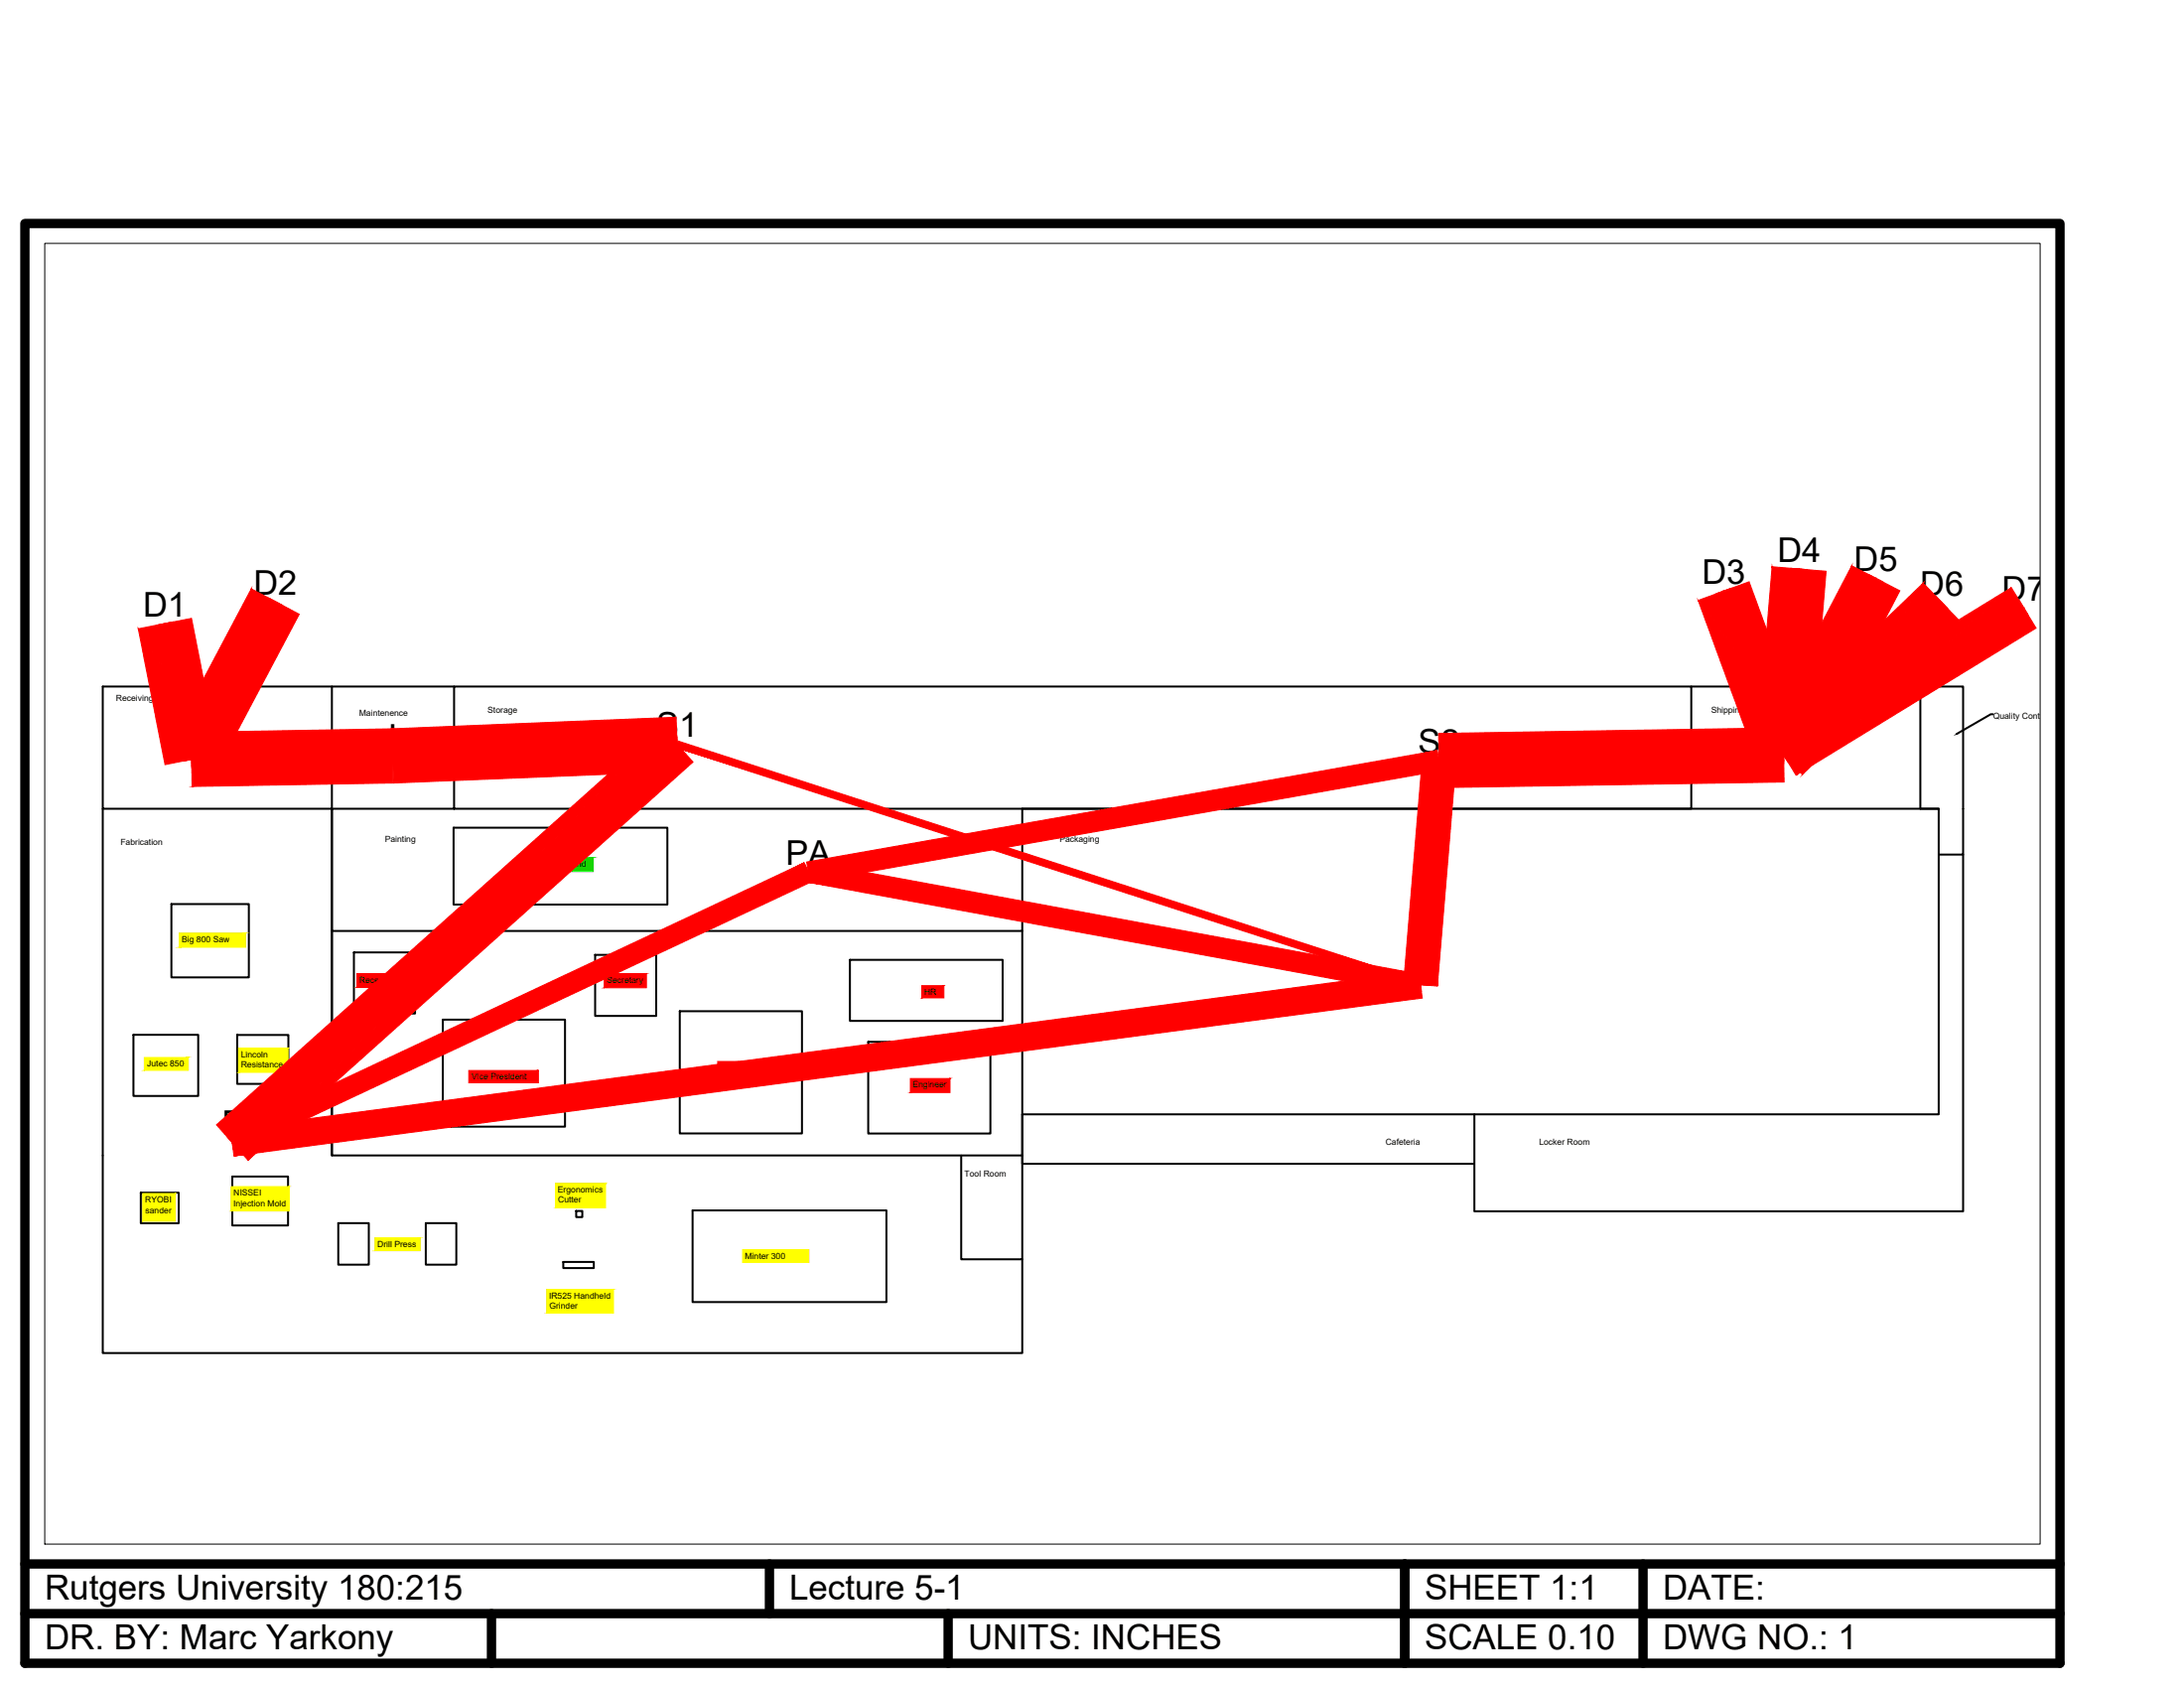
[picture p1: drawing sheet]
<svg xmlns="http://www.w3.org/2000/svg" width="279mm" height="216mm" viewBox="0 0 279 216" stroke-linecap="round" stroke-linejoin="round" font-family="sans-serif">
<!-- layer: View Port -->
<g fill="none" stroke="#000" stroke-width=".25">
<path d="M42.5 87.8v15.6h-29.4v-15.6h45M216.4 87.8h29.3v15.6h2.3M245.7 87.8h5.4v21.5h-3.1M255 91.4h-.3l-4.4 2.5M13.1 103.4v69.7h117.7v-12M21.9 115.6h9.9v9.4h-9.9zM42.5 103.4v15.7h88.3v-15.7h117.2v39.1h-117.2v6.4h57.8M42.5 119.1v28.7h88.3v-28.7M58 105.9h27.4v9.8h-27.4zM58.1 103.4h158.3v-15.6h-158.3v15.6h-15.6v44.4M251.1 109.3v45.6h-62.5v-12.4M17.1 132.4h8.3v7.8h-8.3z"/>
<path d="M30.3 132.4h6.6v6.2h-6.6zM45.3 121.8h7.8v7.8h-7.8zM56.7 130.4h15.6v13.7h-15.6zM76.1 122.1h7.8v7.8h-7.8zM87 129.3h15.6v15.7h-15.6zM108.7 122.8h19.6v7.8h-19.6zM111.1 133.3h15.6v11.7h-15.6zM18 152.5h4.9v4h-4.9zM29.7 150.5h7.2v6.2h-7.2zM43.3 156.4h3.9v5.4h-3.9zM54.5 156.4h3.9v5.4h-3.9zM73.7 154.9h.8v.8h-.8z"/>
<path d="M88.6 154.8h24.8v11.7h-24.8zM123 147.8v13.3h7.8v-13.3M72.1 161.4h3.9v.8h-3.9z"/>
</g>
<g fill="#f00" stroke="#f00" stroke-width=".13">
<path d="M45.6 124.5v1.8l6.9-1.8zM45.6 126.3l6.9-1.8v1.8z"/>
<path d="M60 136.9v1.6l8.9-1.6zM60 138.5l8.9-1.6v1.6z"/>
<path d="M77.3 124.5v1.8l5.4-1.8zM77.3 126.3l5.4-1.8v1.8z"/>
<path d="M91.8 135.8v1.6l5.5-1.6zM91.8 137.4l5.5-1.6v1.6z"/>
<path d="M117.9 126.1v1.5l2.8-1.5zM117.9 127.6l2.8-1.5v1.5z"/>
<path d="M116.5 137.9v1.8l5-1.8zM116.5 139.7l5-1.8v1.8z"/>
</g>
<path d="M250.2 93.9h.1z" fill="#000" stroke="#000" stroke-width=".13"/>
<g fill="#ff0" stroke="#ff0" stroke-width=".13">
<path d="M95 159.8v1.7l8.5-1.7zM95 161.5l8.5-1.7v1.7z"/>
<path d="M22.9 119.3v1.9l8.5-1.9zM22.9 121.2l8.5-1.9v1.9z"/>
<path d="M18.5 135.2v1.7l5.6-1.7zM18.5 136.9l5.6-1.7v1.7z"/>
<path d="M30.5 134v3.2l6.4-3.2zM30.5 137.2l6.4-3.2v3.2z"/>
<path d="M29.6 151.8v3.1l7.4-3.1zM29.6 154.9l7.4-3.1v3.1z"/>
<path d="M18.3 152.7v3.5l4.1-3.5zM18.3 156.2l4.1-3.5v3.5z"/>
<path d="M48 158.3v1.7l5.7-1.7zM48 160l5.7-1.7v1.7z"/>
<path d="M69.9 164.9v3l8.6-3zM69.9 167.9l8.6-3v3z"/>
<path d="M71.1 151.4v3.1l6.4-3.1zM71.1 154.5l6.4-3.1v3.1z"/>
</g>
<path d="M67.7 109.7v1.8l8.2-1.8zM67.7 111.5l8.2-1.8v1.8z" fill="#0f0" stroke="#0f0" stroke-width=".13"/>
<!-- layer: PF_FPTH-PROD-GRILL -->
<g fill="#f00" stroke="#f00" stroke-width=".13">
<path d="M258.8 77.8h.1h-.1z"/>
<path d="M248.3 77.1h.1v.1z"/>
<path d="M239.9 74h.1v.1z"/>
<path d="M230.2 72.8v.1h-.1z"/>
<path d="M220.5 75.6l.1 .1h-.1z"/>
<path d="M228.1 96.5l.1 .1h-.1z"/>
<path d="M184.1 97.3v.1z"/>
<path d="M181.6 125.9h.1l-.1 .1z"/>
<path d="M29.7 146l.1 .1h-.1z"/>
<path d="M86.5 95.2h.1l-.1 .1z"/>
<path d="M50.1 96.6l.1 .1h-.1z"/>
<path d="M24.5 97l.1 .1h-.1z"/>
<path d="M24.5 97v.1z"/>
<path d="M184.1 97.3l.1 .2h-.2z"/>
<path d="M181.5 125.9h.2l-.1 .1z"/>
<path d="M258.6 77.8h.3l-.2 .2z"/>
<path d="M248.1 77.2l.3-.1-.1 .3z"/>
<path d="M239.7 74.2l.3-.2v.3z"/>
<path d="M230.2 72.8l.1 .3h-.3z"/>
<path d="M220.5 75.6l.3 .3-.3 .1z"/>
<path d="M227.8 96.4l.4 .2-.4 .1z"/>
<path d="M184 97.2l.1 .1-.1 .1z"/>
<path d="M181.6 125.8l.1 .1-.1 .1z"/>
<path d="M103.3 111.5h.1l-.1 .1z"/>
<path d="M29.8 145.8l.2 .2-.3 .1z"/>
<path d="M86.3 95l.3 .2-.3 .2z"/>
<path d="M49.9 96.5l.3 .2-.3 .2z"/>
<path d="M24.5 96.7l.3 .2-.3 .2z"/>
<path d="M24.3 96.8h.3l-.1 .3z"/>
<path d="M258.8 77.8h.1l-.1 .1z"/>
<path d="M184.1 97.3l.1 .1h-.2z"/>
<path d="M29.8 146v.1h-.1z"/>
<path d="M24.4 97h.2l-.1 .1z"/>
<path d="M20 80l5.6 16.9-3.4-17.4zM20 80l5.6 16.9-2.1 .4z"/>
<path d="M34.3 76.4l-8.8 21.2 10.7-20.2zM34.3 76.4l-8.8 21.2-1.9-1z"/>
<path d="M24.5 96v2.2l25.7-2.6zM24.5 98.2l25.7-2.6v2.2z"/>
<path d="M50.2 95.6l.1 2.2 36.3-3.7zM50.3 97.8l36.3-3.7 .1 2.2z"/>
<path d="M30.4 146.9l57-50.9-1.5-1.6zM29 145.3l56.9-50.9-55.5 52.5z"/>
<path d="M29.3 145.2l.9 1.9 72.8-36.5zM30.2 147.1l72.8-36.5 .9 1.9z"/>
<path d="M103.6 110.5l-.4 2.1 78.7 12.3zM103.2 112.6l78.7 12.3-.4 2.1z"/>
<path d="M183 97.2l-2.4 28.6 2.2 .2zM183 97.2l2.2 .2-2.4 28.6z"/>
<path d="M184.1 96.2v2.2l44.1-2.9zM184.1 98.4l44.1-2.9v2.1z"/>
<path d="M219.5 76l7.7 20.9 2-.7zM219.5 76l2-.8 7.7 21z"/>
<path d="M229.1 72.7l-2 23.8 2.2 .1zM229.1 72.7l2.1 .2-1.9 23.7z"/>
<path d="M239 73.5l-11.8 22.6 1.9 1zM239 73.5l1.9 1-11.8 22.6z"/>
<path d="M227.4 95.8l1.5 1.5 18.8-21zM247.7 76.3l1.5 1.6-20.3 19.4z"/>
<path d="M227.6 95.6l1.1 1.9 29.6-20.7zM228.7 97.5l29.6-20.7 1.2 1.9z"/>
<path d="M17.7 80.4l10.2 16.1-3.4-17.4zM17.7 80.4l10.2 16.1-6.8 1.3z"/>
<path d="M32.2 75.3l-4.6 23.5 10.7-20.2zM32.2 75.3l-4.6 23.5-6.1-3.3z"/>
<path d="M24.5 93.7l.1 6.9 25.6-7.4zM24.6 100.6l25.6-7.4 .1 7z"/>
<path d="M50.1 93.2l.3 7 36.1-8.5zM50.4 100.2l36.1-8.5 .3 7z"/>
<path d="M84.6 92.9l-52.9 55.5 57-50.9zM27.7 143.9l56.9-51-52.9 55.5z"/>
<path d="M29.2 145l1.1 2.3 72.6-36.9zM30.3 147.3l72.6-36.9 1.1 2.3z"/>
<path d="M103.7 110.3l-.5 2.5 78.8 11.9zM103.2 112.8l78.8 11.9-.5 2.5z"/>
<path d="M103.2 110.3l.4 2.5 80.3-16.8zM103.6 112.8l80.3-16.8 .4 2.6z"/>
<path d="M184 93.8l.2 6.9 43.9-7.6zM184.2 100.7l43.9-7.6 .1 6.9z"/>
<path d="M217.3 76.8l7.6 20.9 6.5-2.3zM217.3 76.8l6.5-2.4 7.6 21z"/>
<path d="M226.7 72.5l-2 23.8 6.9 .5zM226.7 72.5l6.9 .6-2 23.7z"/>
<path d="M236.9 72.4l-11.8 22.6 6.2 3.2zM236.9 72.4l6.1 3.2-11.7 22.6z"/>
<path d="M225.8 94.1l4.8 5 15.4-24.5zM246 74.6l4.8 5-20.2 19.5z"/>
<path d="M226.6 94l3.2 5.1 27.5-23.9zM229.8 99.1l27.5-23.9 3.2 5.1z"/>
<path d="M29.5 144.4l.4 3.4 151.6-23.6zM29.9 147.8l151.6-23.6 .4 3.5z"/>
<path d="M181.9 97.1l-2.3 28.7 4.3 .3zM181.9 97.1l4.4 .4-2.4 28.6z"/>
<path d="M20.2 79.9l5.2 17.1-3.5-17.4zM20.2 79.9l5.2 17.1-1.7 .3z"/>
<path d="M34.4 76.5l-9.1 21 10.7-20.2zM34.4 76.5l-9.1 21-1.6-.8z"/>
<path d="M24.5 96.3v1.7l25.7-2.2zM24.5 98l25.7-2.2v1.7z"/>
<path d="M50.2 95.8l.1 1.7 36.3-3.2zM50.3 97.5l36.3-3.2 .1 1.8z"/>
<path d="M30.3 146.8l56.9-51-1.1-1.2zM29.1 145.5l57-50.9-55.8 52.2z"/>
<path d="M29.6 145.3l.2 1.7 151.8-21.9zM29.8 147l151.8-21.9 .2 1.7z"/>
<path d="M183.2 97.2l-2.3 28.7 1.7 .1zM183.2 97.2l1.8 .1-2.4 28.7z"/>
<path d="M184.1 96.4v1.7l44.1-2.4zM184.1 98.1l44.1-2.4v1.7z"/>
<path d="M219.7 75.9l7.7 20.9 1.6-.5zM219.7 75.9l1.6-.6 7.7 21z"/>
<path d="M229.3 72.7l-2 23.8 1.7 .1zM229.3 72.7l1.7 .1-2 23.8z"/>
<path d="M239.2 73.6l-11.8 22.5 1.5 .9zM239.2 73.6l1.5 .8-11.8 22.6z"/>
<path d="M227.6 95.9l1.2 1.3 19-20.7zM247.8 76.5l1.2 1.2-20.2 19.5z"/>
<path d="M227.7 95.8l.9 1.5 29.8-20.3zM228.6 97.3l29.8-20.3 .9 1.5z"/>
<path d="M86.8 94.8l-.3 .8 95.4 29.9zM86.5 95.6l95.4 29.9-.3 .9z"/>
</g>
<!-- layer: Title Block -->
<path d="M3.2 28.6h260.3v184.1h-260.3zM3.2 206.4h260.3M3.2 200h260.3M62.9 206.4v6.3M98.4 200v6.4M121.3 206.4v6.3M179.7 200v12.7M210.2 200v12.7" fill="none" stroke="#000" stroke-width="1.2"/>
<!-- layer: View Port -->
<path d="M5.7 31.1h255.3v166.4h-255.3z" fill="none" stroke="#000" stroke-width=".13"/>
<g font-size="4.4">
<text x="227.4" y="71.9">D4</text>
<text x="32.4" y="76">D2</text>
<text x="217.7" y="74.7">D3</text>
<text x="237.2" y="73">D5</text>
<text x="245.6" y="76.2">D6</text>
<text x="256.1" y="76.8">D7</text>
<text x="18.3" y="78.8">D1</text>
<text x="49.6" y="95.8">I</text>
<text x="84" y="94.3">S1</text>
<text x="181.4" y="96.4">S2</text>
<text x="100.5" y="110.6">PA</text>
<text x="28.4" y="145.2">F</text>
<text x="5.7" y="204.5">Rutgers University 180:215</text>
<text x="101" y="204.5">Lecture 5-1</text>
<text x="182.3" y="204.5">SHEET 1:1</text>
<text x="212.7" y="204.5">DATE:</text>
<text x="5.7" y="210.9">DR. BY: Marc Yarkony</text>
<text x="123.8" y="210.9">UNITS: INCHES</text>
<text x="182.3" y="210.9">SCALE 0.10</text>
<text x="212.7" y="210.9">DWG NO.: 1</text>
</g>
<g font-size="1.1">
<text x="14.8" y="89.7">Receiving</text>
<text x="46" y="91.5">Maintenence</text>
<text x="62.4" y="91.1">Storage</text>
<text x="218.9" y="91.1">Shipping</text>
<text x="255" y="92">Quality Control</text>
<text x="49.2" y="107.7">Painting</text>
<text x="135.6" y="107.7">Packaging</text>
<text x="15.4" y="108.1">Fabrication</text>
<text x="68" y="110.8">Ingersoll Rand</text>
<text x="23.3" y="120.5">Big 800 Saw</text>
<text x="46" y="125.7">Receptionist</text>
<text x="77.6" y="125.7">Secretary</text>
<text x="118.2" y="127.2">HR</text>
<text x="18.8" y="136.4">Jutec 850</text>
<text x="30.8" y="135.2">Lincoln</text>
<text x="30.8" y="136.5">Resistance</text>
<text x="60.4" y="138.1">Vice President</text>
<text x="116.8" y="139.1">Engineer</text>
<text x="177.3" y="146.4">Cafeteria</text>
<text x="196.9" y="146.4">Locker Room</text>
<text x="18.6" y="153.8">RYOBI</text>
<text x="18.6" y="155.1">sander</text>
<text x="29.9" y="154.3">Injection Mold</text>
<text x="29.9" y="153">NISSEI</text>
<text x="30.3" y="154.3">President</text>
<text x="71.4" y="152.5">Ergonomics</text>
<text x="71.4" y="153.8">Cutter</text>
<text x="123.4" y="150.5">Tool Room</text>
<text x="48.3" y="159.5">Drill Press</text>
<text x="95.3" y="161">Minter 300</text>
<text x="70.2" y="166.1">IR525 Handheld</text>
<text x="70.3" y="167.4">Grinder</text>
</g>
</svg>
